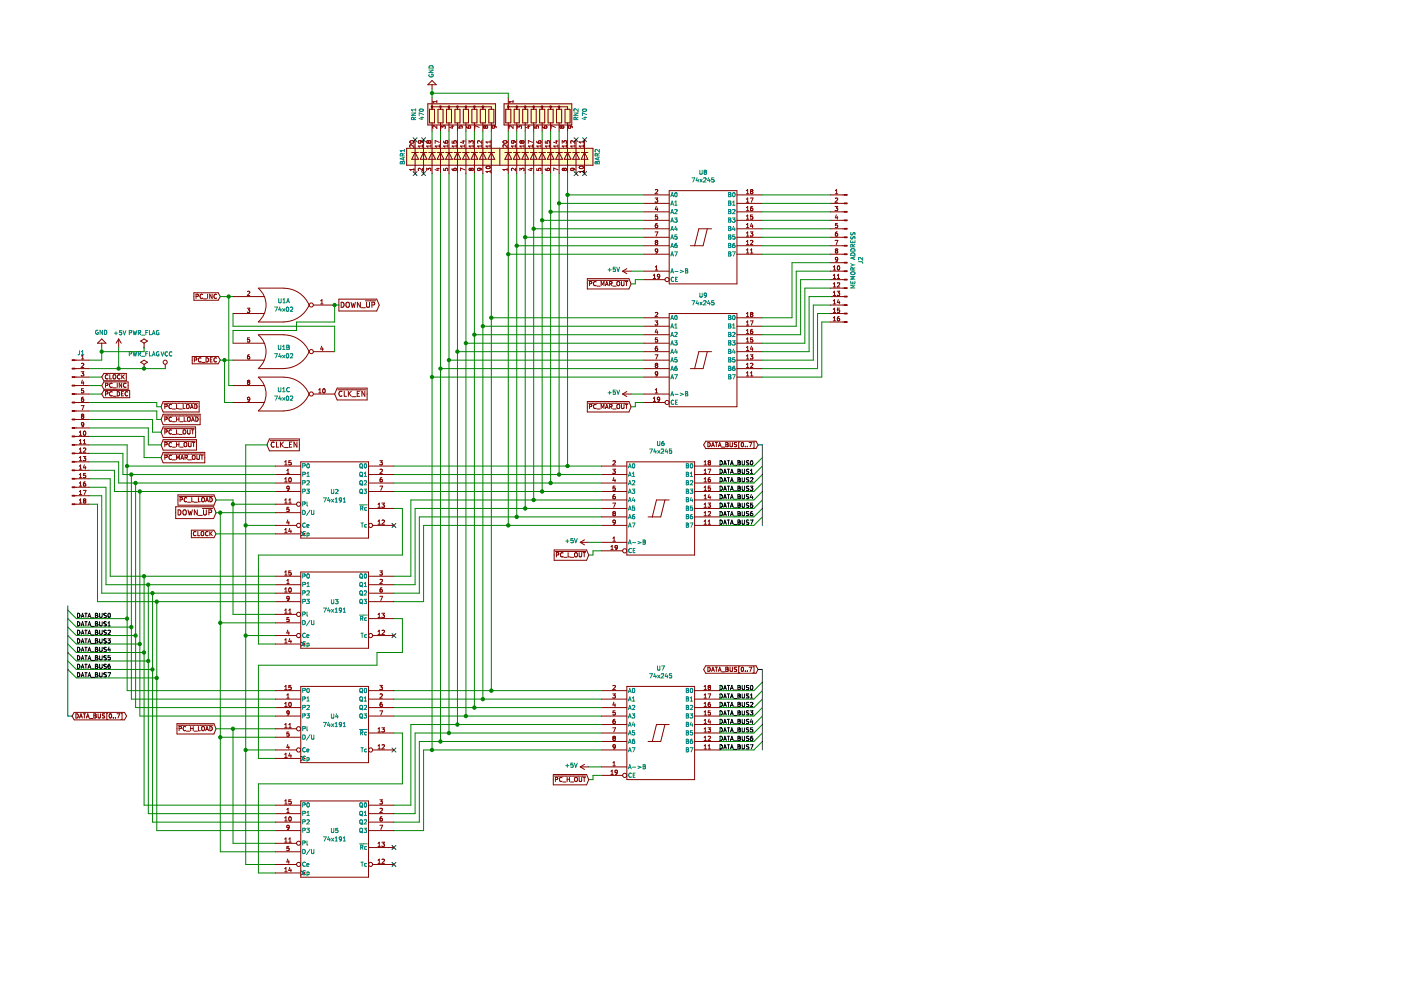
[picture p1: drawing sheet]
EESchema Schematic File Version 4
LIBS:Program-Counter-cache
EELAYER 26 0
EELAYER END
$Descr A3 16535 11693
encoding utf-8
Sheet 1 1
Title "Program Counter"
Date ""
Rev ""
Comp "Ruud van Falier"
Comment1 ""
Comment2 ""
Comment3 ""
Comment4 ""
$EndDescr
NoConn ~ 4650 10000
NoConn ~ 4650 6200
NoConn ~ 4650 7500
NoConn ~ 4650 8850
NoConn ~ 4650 10200
Wire Wire Line
	4650 6000 4750 6000
Wire Wire Line
	4750 6550 3050 6550
Wire Wire Line
	3050 6550 3050 7600
Wire Wire Line
	4650 7300 4750 7300
Wire Wire Line
	4650 8650 4750 8650
Wire Wire Line
	4750 8650 4750 9250
Wire Wire Line
	4750 9250 3050 9250
Wire Wire Line
	3050 9250 3050 10300
Wire Wire Line
	2600 6050 2600 7350
Wire Wire Line
	2600 7350 3250 7350
Wire Wire Line
	2600 8700 3250 8700
Connection ~ 2600 7350
Wire Wire Line
	3050 7850 3050 8950
Wire Wire Line
	2600 10050 3250 10050
Connection ~ 2600 8700
Wire Wire Line
	1500 8150 3250 8150
Wire Wire Line
	2750 7250 3250 7250
Wire Wire Line
	2750 7250 2750 5950
Wire Wire Line
	3250 9950 2750 9950
Wire Wire Line
	2750 9950 2750 8600
Wire Wire Line
	3250 6200 2900 6200
Wire Wire Line
	2900 5250 2900 6200
Text GLabel 3150 5250 2    60   Input ~ 0
~CLK_EN
Wire Wire Line
	2900 5250 3150 5250
Wire Wire Line
	4750 7700 4450 7700
Wire Wire Line
	4450 7700 4450 7850
Wire Wire Line
	4450 7850 3050 7850
Text GLabel 3950 4650 2    60   Input ~ 0
~CLK_EN
Wire Wire Line
	2900 7500 3250 7500
Connection ~ 2900 6200
Wire Wire Line
	2900 8850 3250 8850
Connection ~ 2900 7500
Wire Wire Line
	2900 10200 3250 10200
Connection ~ 2900 8850
Wire Wire Line
	3050 7600 3250 7600
Wire Wire Line
	3050 8950 3250 8950
Wire Wire Line
	3050 10300 3250 10300
Wire Wire Line
	2600 7350 2600 8700
Wire Wire Line
	2600 8700 2600 10050
Wire Wire Line
	2600 6050 3250 6050
Wire Wire Line
	2750 5950 3250 5950
Wire Wire Line
	2750 8600 3250 8600
Wire Wire Line
	2900 6200 2900 7500
Wire Wire Line
	2900 7500 2900 8850
Wire Wire Line
	2900 8850 2900 10200
$Comp
L 74xx-Computer-Symbols:74LS191 U2
U 1 1
P 3950 5900
F 0 "U2" H 3950 6000 50  0000 C CNN
F 1 "74x191" H 3950 5900 50  0000 C CNN
F 2 "Package_DIP:DIP-16_W7.62mm" H 3950 5900 50  0001 C CNN
F 3 "" H 3950 5900 50  0001 C CNN
	1    3950 5900
	1    0    0    -1  
$EndComp
$Comp
L 74xx-Computer-Symbols:74LS191 U3
U 1 1
P 3950 7200
F 0 "U3" H 3950 7300 50  0000 C CNN
F 1 "74x191" H 3950 7200 50  0000 C CNN
F 2 "Package_DIP:DIP-16_W7.62mm" H 3950 7200 50  0001 C CNN
F 3 "" H 3950 7200 50  0001 C CNN
	1    3950 7200
	1    0    0    -1  
$EndComp
$Comp
L 74xx-Computer-Symbols:74LS191 U4
U 1 1
P 3950 8550
F 0 "U4" H 3950 8650 50  0000 C CNN
F 1 "74x191" H 3950 8550 50  0000 C CNN
F 2 "Package_DIP:DIP-16_W7.62mm" H 3950 8550 50  0001 C CNN
F 3 "" H 3950 8550 50  0001 C CNN
	1    3950 8550
	1    0    0    -1  
$EndComp
$Comp
L 74xx-Computer-Symbols:74LS191 U5
U 1 1
P 3950 9900
F 0 "U5" H 3950 10000 50  0000 C CNN
F 1 "74x191" H 3950 9900 50  0000 C CNN
F 2 "Package_DIP:DIP-16_W7.62mm" H 3950 9900 50  0001 C CNN
F 3 "" H 3950 9900 50  0001 C CNN
	1    3950 9900
	1    0    0    -1  
$EndComp
$Comp
L 74xx-Computer-Symbols:7402 U1
U 1 1
P 3350 3600
F 0 "U1" H 3350 3650 50  0000 C CNN
F 1 "74x02" H 3350 3550 50  0000 C CNN
F 2 "Package_DIP:DIP-14_W7.62mm" H 3350 3600 50  0001 C CNN
F 3 "" H 3350 3600 50  0001 C CNN
	1    3350 3600
	1    0    0    -1  
$EndComp
$Comp
L 74xx-Computer-Symbols:7402 U1
U 2 1
P 3350 4150
F 0 "U1" H 3350 4200 50  0000 C CNN
F 1 "74x02" H 3350 4100 50  0000 C CNN
F 2 "Package_DIP:DIP-14_W7.62mm" H 3350 4150 50  0001 C CNN
F 3 "" H 3350 4150 50  0001 C CNN
	2    3350 4150
	1    0    0    -1  
$EndComp
$Comp
L 74xx-Computer-Symbols:7402 U1
U 3 1
P 3350 4650
F 0 "U1" H 3350 4700 50  0000 C CNN
F 1 "74x02" H 3350 4600 50  0000 C CNN
F 2 "Package_DIP:DIP-14_W7.62mm" H 3350 4650 50  0001 C CNN
F 3 "" H 3350 4650 50  0001 C CNN
	3    3350 4650
	1    0    0    -1  
$EndComp
$Comp
L Connector:Conn_01x16_Male J2
U 1 1
P 10000 3000
F 0 "J2" V 9835 2927 50  0000 C CNN
F 1 "MEMORY ADDRESS" V 9926 2927 50  0000 C CNN
F 2 "Connector_PinHeader_2.54mm:PinHeader_1x16_P2.54mm_Vertical" H 10000 3000 50  0001 C CNN
F 3 "~" H 10000 3000 50  0001 C CNN
	1    10000 3000
	-1   0    0    -1  
$EndComp
$Comp
L 74xx-Computer-Symbols:GND #PWR01
U 1 1
P 1200 4100
F 0 "#PWR01" H 1200 3850 50  0001 C CNN
F 1 "GND" H 1205 3927 50  0000 C CNN
F 2 "" H 1200 4100 50  0001 C CNN
F 3 "" H 1200 4100 50  0001 C CNN
	1    1200 4100
	-1   0    0    1   
$EndComp
Wire Wire Line
	1050 4250 1200 4250
Wire Wire Line
	1200 4250 1200 4150
$Comp
L 74xx-Computer-Symbols:+5V #PWR02
U 1 1
P 1400 4100
F 0 "#PWR02" H 1400 3950 50  0001 C CNN
F 1 "+5V" H 1415 4273 50  0000 C CNN
F 2 "" H 1400 4100 50  0001 C CNN
F 3 "" H 1400 4100 50  0001 C CNN
	1    1400 4100
	1    0    0    -1  
$EndComp
Wire Wire Line
	1050 4350 1400 4350
Wire Wire Line
	1400 4350 1400 4100
$Comp
L 74xx-Computer-Symbols:PWR_FLAG #FLG01
U 1 1
P 1700 4100
F 0 "#FLG01" H 1700 4175 50  0001 C CNN
F 1 "PWR_FLAG" H 1700 4274 50  0000 C CNN
F 2 "" H 1700 4100 50  0001 C CNN
F 3 "" H 1700 4100 50  0001 C CNN
	1    1700 4100
	1    0    0    -1  
$EndComp
$Comp
L 74xx-Computer-Symbols:PWR_FLAG #FLG02
U 1 1
P 1700 4350
F 0 "#FLG02" H 1700 4425 50  0001 C CNN
F 1 "PWR_FLAG" H 1700 4524 50  0000 C CNN
F 2 "" H 1700 4350 50  0001 C CNN
F 3 "" H 1700 4350 50  0001 C CNN
	1    1700 4350
	1    0    0    -1  
$EndComp
Wire Wire Line
	1700 4100 1700 4150
Wire Wire Line
	1700 4150 1200 4150
Connection ~ 1200 4150
Wire Wire Line
	1200 4150 1200 4100
Wire Wire Line
	1400 4350 1700 4350
Connection ~ 1400 4350
Text GLabel 1200 4550 2    50   Input ~ 0
PC_INC
Text GLabel 1200 4650 2    50   Input ~ 0
PC_DEC
Text GLabel 1200 4450 2    50   Input ~ 0
CLOCK
Text GLabel 1900 4800 2    50   Input ~ 0
~PC_L_LOAD
Text GLabel 1900 4950 2    50   Input ~ 0
~PC_H_LOAD
Text GLabel 1900 5100 2    50   Input ~ 0
~PC_L_OUT
Text GLabel 1900 5250 2    50   Input ~ 0
~PC_H_OUT
Wire Wire Line
	1050 4450 1200 4450
Wire Wire Line
	1200 4550 1050 4550
Wire Wire Line
	1050 4650 1200 4650
Wire Wire Line
	1800 4950 1800 5100
Wire Wire Line
	1800 5100 1900 5100
Wire Wire Line
	1050 4850 1850 4850
Wire Wire Line
	1050 4950 1800 4950
Wire Wire Line
	1050 5050 1750 5050
Wire Wire Line
	1750 5050 1750 5250
Wire Wire Line
	1750 5250 1900 5250
Wire Wire Line
	1450 5600 1550 5600
Wire Wire Line
	1050 5450 1400 5450
Wire Wire Line
	1400 5450 1400 5700
Wire Wire Line
	1400 5700 1600 5700
Wire Wire Line
	1050 5550 1350 5550
Wire Wire Line
	1350 5550 1350 5800
Wire Wire Line
	1350 5800 1650 5800
Wire Wire Line
	1050 5650 1300 5650
Wire Wire Line
	1300 5650 1300 6800
Wire Wire Line
	1300 6800 1700 6800
Wire Wire Line
	1050 5750 1250 5750
Wire Wire Line
	1250 5750 1250 6900
Wire Wire Line
	1250 6900 1750 6900
Wire Wire Line
	1050 5850 1200 5850
Wire Wire Line
	1200 5850 1200 7000
Wire Wire Line
	1200 7000 1800 7000
Wire Wire Line
	1050 5950 1150 5950
Wire Wire Line
	1150 5950 1150 7100
Wire Wire Line
	1150 7100 1850 7100
Wire Wire Line
	1850 4850 1850 4950
Wire Wire Line
	1850 4950 1900 4950
Wire Wire Line
	1050 4750 1850 4750
Wire Wire Line
	1850 4750 1850 4800
Wire Wire Line
	1850 4800 1900 4800
Text GLabel 2550 5900 0    50   Input ~ 0
~PC_L_LOAD
Text GLabel 4000 3600 2    60   Output ~ 0
DOWN_~UP
Text GLabel 2550 6050 0    60   Input ~ 0
DOWN_~UP
Text GLabel 2550 6300 0    50   Input ~ 0
CLOCK
Wire Wire Line
	1500 8150 1500 7300
Wire Wire Line
	1550 8250 1550 7400
Wire Wire Line
	1550 8250 3250 8250
Wire Wire Line
	1600 8350 1600 7500
Wire Wire Line
	1600 8350 3250 8350
Wire Wire Line
	1650 8450 1650 7600
Wire Wire Line
	2550 6050 2600 6050
Connection ~ 2600 6050
Wire Wire Line
	2550 6300 3250 6300
Wire Wire Line
	2550 5900 2750 5900
Wire Wire Line
	2750 5900 2750 5950
Connection ~ 2750 5950
Wire Wire Line
	1700 9500 1700 7700
Wire Wire Line
	1700 9500 3250 9500
Connection ~ 1700 6800
Wire Wire Line
	1700 6800 3250 6800
Wire Wire Line
	1750 6900 1750 7800
Connection ~ 1750 6900
Wire Wire Line
	1750 6900 3250 6900
Wire Wire Line
	1750 9600 3250 9600
Wire Wire Line
	1800 9700 1800 7900
Wire Wire Line
	1800 9700 3250 9700
Connection ~ 1800 7000
Wire Wire Line
	1800 7000 3250 7000
Wire Wire Line
	1850 7100 1850 8000
Connection ~ 1850 7100
Wire Wire Line
	1850 7100 3250 7100
Wire Wire Line
	1850 9800 3250 9800
Text GLabel 2550 8600 0    50   Input ~ 0
~PC_H_LOAD
Wire Wire Line
	2550 8600 2750 8600
Connection ~ 2750 8600
Text GLabel 2600 3500 0    50   Input ~ 0
PC_INC
Text GLabel 2600 4250 0    50   Input ~ 0
PC_DEC
Wire Wire Line
	2750 3700 2750 3850
Wire Wire Line
	2750 3850 3950 3850
Wire Wire Line
	3950 3850 3950 4150
Wire Wire Line
	3950 3600 4000 3600
Wire Wire Line
	3950 3600 3950 3800
Wire Wire Line
	3950 3800 3500 3800
Wire Wire Line
	3500 3800 3500 3900
Wire Wire Line
	3500 3900 2750 3900
Wire Wire Line
	2750 3900 2750 4050
Connection ~ 3950 3600
Wire Wire Line
	2600 4250 2650 4250
Wire Wire Line
	2600 3500 2700 3500
Wire Wire Line
	2700 3500 2700 4550
Wire Wire Line
	2700 4550 2750 4550
Connection ~ 2700 3500
Wire Wire Line
	2700 3500 2750 3500
Wire Wire Line
	2650 4250 2650 4750
Wire Wire Line
	2650 4750 2750 4750
Connection ~ 2650 4250
Wire Wire Line
	2650 4250 2750 4250
$Comp
L 74xx-Computer-Symbols:74LS245 U6
U 1 1
P 7800 6000
F 0 "U6" H 7800 6766 50  0000 C CNN
F 1 "74x245" H 7800 6675 50  0000 C CNN
F 2 "Package_DIP:DIP-20_W7.62mm" H 7800 6000 50  0001 C CNN
F 3 "" H 7800 6000 50  0001 C CNN
	1    7800 6000
	1    0    0    -1  
$EndComp
$Comp
L 74xx-Computer-Symbols:74LS245 U7
U 1 1
P 7800 8650
F 0 "U7" H 7800 9416 50  0000 C CNN
F 1 "74x245" H 7800 9325 50  0000 C CNN
F 2 "Package_DIP:DIP-20_W7.62mm" H 7800 8650 50  0001 C CNN
F 3 "" H 7800 8650 50  0001 C CNN
	1    7800 8650
	1    0    0    -1  
$EndComp
Wire Wire Line
	4650 6800 4850 6800
Wire Wire Line
	4650 6900 4900 6900
Wire Wire Line
	4900 6900 4900 6000
Wire Wire Line
	4650 7000 4950 7000
Wire Wire Line
	4650 7100 5000 7100
Wire Wire Line
	5000 7100 5000 6200
Wire Wire Line
	4650 9500 4850 9500
Wire Wire Line
	4850 9500 4850 8550
Wire Wire Line
	4650 9600 4900 9600
Wire Wire Line
	4900 9600 4900 8650
Wire Wire Line
	4650 9700 4950 9700
Wire Wire Line
	4650 9800 5000 9800
Wire Wire Line
	5000 9800 5000 8850
Text GLabel 6950 6550 0    50   Input ~ 0
~PC_L_OUT
$Comp
L 74xx-Computer-Symbols:+5V #PWR03
U 1 1
P 6950 6400
F 0 "#PWR03" H 6950 6250 50  0001 C CNN
F 1 "+5V" V 6965 6528 50  0000 L CNN
F 2 "" H 6950 6400 50  0001 C CNN
F 3 "" H 6950 6400 50  0001 C CNN
	1    6950 6400
	0    -1   -1   0   
$EndComp
Wire Wire Line
	6950 6400 7100 6400
Wire Wire Line
	7100 6500 7000 6500
Text GLabel 6950 9200 0    50   Input ~ 0
~PC_H_OUT
$Comp
L 74xx-Computer-Symbols:+5V #PWR04
U 1 1
P 6950 9050
F 0 "#PWR04" H 6950 8900 50  0001 C CNN
F 1 "+5V" V 6965 9178 50  0000 L CNN
F 2 "" H 6950 9050 50  0001 C CNN
F 3 "" H 6950 9050 50  0001 C CNN
	1    6950 9050
	0    -1   -1   0   
$EndComp
Wire Wire Line
	6950 9050 7100 9050
Wire Wire Line
	7100 9150 7000 9150
Wire Wire Line
	7000 9150 7000 9200
Wire Wire Line
	7000 9200 6950 9200
Wire Wire Line
	6950 6550 7000 6550
Wire Wire Line
	7000 6550 7000 6500
Text GLabel 850  8450 2    50   BiDi ~ 0
DATA_BUS[0..7]
Wire Bus Line
	850  8450 800  8450
Entry Wire Line
	800  7200 900  7300
Entry Wire Line
	800  7300 900  7400
Entry Wire Line
	800  7400 900  7500
Entry Wire Line
	800  7500 900  7600
Entry Wire Line
	800  7600 900  7700
Entry Wire Line
	800  7700 900  7800
Entry Wire Line
	800  7800 900  7900
Entry Wire Line
	800  7900 900  8000
Wire Wire Line
	900  7300 1500 7300
Wire Wire Line
	900  7400 1550 7400
Text Label 900  7300 0    50   ~ 0
DATA_BUS0
Wire Wire Line
	900  7500 1600 7500
Wire Wire Line
	900  7600 1650 7600
Wire Wire Line
	900  7700 1700 7700
Wire Wire Line
	900  7800 1750 7800
Wire Wire Line
	900  7900 1800 7900
Wire Wire Line
	900  8000 1850 8000
Text Label 900  7400 0    50   ~ 0
DATA_BUS1
Text Label 900  7500 0    50   ~ 0
DATA_BUS2
Text Label 900  7600 0    50   ~ 0
DATA_BUS3
Text Label 900  7700 0    50   ~ 0
DATA_BUS4
Text Label 900  7800 0    50   ~ 0
DATA_BUS5
Text Label 900  7900 0    50   ~ 0
DATA_BUS6
Text Label 900  8000 0    50   ~ 0
DATA_BUS7
Text GLabel 8950 5250 0    50   BiDi ~ 0
DATA_BUS[0..7]
Wire Bus Line
	8950 5250 9000 5250
Entry Wire Line
	9000 5400 8900 5500
Entry Wire Line
	9000 5500 8900 5600
Entry Wire Line
	9000 5600 8900 5700
Entry Wire Line
	9000 5700 8900 5800
Entry Wire Line
	9000 5800 8900 5900
Entry Wire Line
	9000 5900 8900 6000
Entry Wire Line
	9000 6000 8900 6100
Entry Wire Line
	9000 6100 8900 6200
Text Label 8900 5500 2    50   ~ 0
DATA_BUS0
Wire Wire Line
	8900 6200 8500 6200
Text Label 8900 5600 2    50   ~ 0
DATA_BUS1
Text Label 8900 5700 2    50   ~ 0
DATA_BUS2
Text Label 8900 5800 2    50   ~ 0
DATA_BUS3
Text Label 8900 5900 2    50   ~ 0
DATA_BUS4
Text Label 8900 6000 2    50   ~ 0
DATA_BUS5
Text Label 8900 6100 2    50   ~ 0
DATA_BUS6
Text Label 8900 6200 2    50   ~ 0
DATA_BUS7
Wire Wire Line
	8500 6100 8900 6100
Wire Wire Line
	8500 6000 8900 6000
Wire Wire Line
	8500 5900 8900 5900
Wire Wire Line
	8500 5800 8900 5800
Wire Wire Line
	8500 5700 8900 5700
Wire Wire Line
	8500 5600 8900 5600
Wire Wire Line
	8500 5500 8900 5500
Text GLabel 8950 7900 0    50   BiDi ~ 0
DATA_BUS[0..7]
Wire Bus Line
	8950 7900 9000 7900
Entry Wire Line
	9000 8050 8900 8150
Entry Wire Line
	9000 8150 8900 8250
Entry Wire Line
	9000 8250 8900 8350
Entry Wire Line
	9000 8350 8900 8450
Entry Wire Line
	9000 8450 8900 8550
Entry Wire Line
	9000 8550 8900 8650
Entry Wire Line
	9000 8650 8900 8750
Entry Wire Line
	9000 8750 8900 8850
Text Label 8900 8150 2    50   ~ 0
DATA_BUS0
Wire Wire Line
	8900 8850 8500 8850
Text Label 8900 8250 2    50   ~ 0
DATA_BUS1
Text Label 8900 8350 2    50   ~ 0
DATA_BUS2
Text Label 8900 8450 2    50   ~ 0
DATA_BUS3
Text Label 8900 8550 2    50   ~ 0
DATA_BUS4
Text Label 8900 8650 2    50   ~ 0
DATA_BUS5
Text Label 8900 8750 2    50   ~ 0
DATA_BUS6
Text Label 8900 8850 2    50   ~ 0
DATA_BUS7
Wire Wire Line
	8500 8750 8900 8750
Wire Wire Line
	8500 8650 8900 8650
Wire Wire Line
	8500 8550 8900 8550
Wire Wire Line
	8500 8450 8900 8450
Wire Wire Line
	8500 8350 8900 8350
Wire Wire Line
	8500 8250 8900 8250
Wire Wire Line
	8500 8150 8900 8150
$Comp
L LED:HDSP-4830_2 BAR1
U 1 1
P 5300 1850
F 0 "BAR1" H 5300 2400 50  0000 C CNN
F 1 "HDSP-4830_2" H 5300 2426 50  0001 C CNN
F 2 "Display:HDSP-4830" H 5300 1050 50  0001 C CNN
F 3 "https://docs.broadcom.com/docs/AV02-1798EN" H 3300 2050 50  0001 C CNN
	1    5300 1850
	0    -1   -1   0   
$EndComp
Wire Wire Line
	1650 5800 3250 5800
Connection ~ 1650 5800
Wire Wire Line
	1650 8450 3250 8450
Wire Wire Line
	1600 5700 3250 5700
Connection ~ 1600 5700
Wire Wire Line
	1550 5600 3250 5600
Connection ~ 1550 5600
Wire Wire Line
	1500 5500 3250 5500
Connection ~ 1500 7300
Wire Wire Line
	1500 7300 1500 5500
Connection ~ 1550 7400
Wire Wire Line
	1550 7400 1550 5600
Connection ~ 1600 7500
Wire Wire Line
	1600 7500 1600 5700
Connection ~ 1650 7600
Wire Wire Line
	1650 7600 1650 5800
Connection ~ 1700 7700
Wire Wire Line
	1700 7700 1700 6800
Connection ~ 1750 7800
Wire Wire Line
	1750 7800 1750 9600
Connection ~ 1800 7900
Wire Wire Line
	1800 7900 1800 7000
Connection ~ 1850 8000
Wire Wire Line
	1850 8000 1850 9800
$Comp
L LED:HDSP-4830_2 BAR2
U 1 1
P 6400 1850
F 0 "BAR2" H 6400 1200 50  0000 C CNN
F 1 "HDSP-4830_2" H 6400 2426 50  0001 C CNN
F 2 "Display:HDSP-4830" H 6400 1050 50  0001 C CNN
F 3 "https://docs.broadcom.com/docs/AV02-1798EN" H 4400 2050 50  0001 C CNN
	1    6400 1850
	0    -1   -1   0   
$EndComp
NoConn ~ 6900 2050
NoConn ~ 6800 2050
NoConn ~ 5000 2050
NoConn ~ 4900 2050
NoConn ~ 4900 1650
NoConn ~ 5000 1650
NoConn ~ 6900 1650
NoConn ~ 6800 1650
$Comp
L Device:R_Network08 RN1
U 1 1
P 5500 1350
F 0 "RN1" V 4883 1350 50  0000 C CNN
F 1 "470" V 4974 1350 50  0000 C CNN
F 2 "Resistor_THT:R_Array_SIP9" V 5975 1350 50  0001 C CNN
F 3 "http://www.vishay.com/docs/31509/csc.pdf" H 5500 1350 50  0001 C CNN
	1    5500 1350
	1    0    0    -1  
$EndComp
$Comp
L Device:R_Network08 RN2
U 1 1
P 6400 1350
F 0 "RN2" V 6800 1350 50  0000 C CNN
F 1 "470" V 6900 1350 50  0000 C CNN
F 2 "Resistor_THT:R_Array_SIP9" V 6875 1350 50  0001 C CNN
F 3 "http://www.vishay.com/docs/31509/csc.pdf" H 6400 1350 50  0001 C CNN
	1    6400 1350
	1    0    0    -1  
$EndComp
$Comp
L 74xx-Computer-Symbols:GND #PWR05
U 1 1
P 5100 1050
F 0 "#PWR05" H 5100 800 50  0001 C CNN
F 1 "GND" V 5105 922 50  0000 R CNN
F 2 "" H 5100 1050 50  0001 C CNN
F 3 "" H 5100 1050 50  0001 C CNN
	1    5100 1050
	-1   0    0    1   
$EndComp
Wire Wire Line
	5100 1150 5100 1100
Wire Wire Line
	5100 1100 6000 1100
Wire Wire Line
	6000 1100 6000 1150
Connection ~ 5100 1100
Wire Wire Line
	5100 1100 5100 1050
Wire Wire Line
	5100 1650 5100 1550
Wire Wire Line
	5200 1550 5200 1650
Wire Wire Line
	5300 1650 5300 1550
Wire Wire Line
	5400 1550 5400 1650
Wire Wire Line
	5500 1650 5500 1550
Wire Wire Line
	5600 1550 5600 1650
Wire Wire Line
	5700 1650 5700 1550
Wire Wire Line
	5800 1550 5800 1650
Wire Wire Line
	6000 1650 6000 1550
Wire Wire Line
	6100 1550 6100 1650
Wire Wire Line
	6200 1650 6200 1550
Wire Wire Line
	6300 1550 6300 1650
Wire Wire Line
	6400 1650 6400 1550
Wire Wire Line
	6500 1550 6500 1650
Wire Wire Line
	6600 1650 6600 1550
Wire Wire Line
	6700 1650 6700 1550
$Comp
L 74xx-Computer-Symbols:VCC #PWR06
U 1 1
P 1950 4350
F 0 "#PWR06" H 1950 4200 50  0001 C CNN
F 1 "VCC" H 1967 4523 50  0000 C CNN
F 2 "" H 1950 4350 50  0001 C CNN
F 3 "" H 1950 4350 50  0001 C CNN
	1    1950 4350
	1    0    0    -1  
$EndComp
Wire Wire Line
	1700 4350 1950 4350
Connection ~ 1700 4350
$Comp
L 74xx-Computer-Symbols:74LS245 U8
U 1 1
P 8300 2800
F 0 "U8" H 8300 3566 50  0000 C CNN
F 1 "74x245" H 8300 3475 50  0000 C CNN
F 2 "Package_DIP:DIP-20_W7.62mm" H 8300 2800 50  0001 C CNN
F 3 "" H 8300 2800 50  0001 C CNN
	1    8300 2800
	1    0    0    -1  
$EndComp
$Comp
L 74xx-Computer-Symbols:74LS245 U9
U 1 1
P 8300 4250
F 0 "U9" H 8300 5016 50  0000 C CNN
F 1 "74x245" H 8300 4925 50  0000 C CNN
F 2 "Package_DIP:DIP-20_W7.62mm" H 8300 4250 50  0001 C CNN
F 3 "" H 8300 4250 50  0001 C CNN
	1    8300 4250
	1    0    0    -1  
$EndComp
Text GLabel 7450 3350 0    50   Input ~ 0
~PC_MAR_OUT
$Comp
L 74xx-Computer-Symbols:+5V #PWR07
U 1 1
P 7450 3200
F 0 "#PWR07" H 7450 3050 50  0001 C CNN
F 1 "+5V" V 7465 3328 50  0000 L CNN
F 2 "" H 7450 3200 50  0001 C CNN
F 3 "" H 7450 3200 50  0001 C CNN
	1    7450 3200
	0    -1   -1   0   
$EndComp
Wire Wire Line
	7450 3200 7600 3200
Wire Wire Line
	7600 3300 7500 3300
Text GLabel 7450 4800 0    50   Input ~ 0
~PC_MAR_OUT
$Comp
L 74xx-Computer-Symbols:+5V #PWR08
U 1 1
P 7450 4650
F 0 "#PWR08" H 7450 4500 50  0001 C CNN
F 1 "+5V" V 7465 4778 50  0000 L CNN
F 2 "" H 7450 4650 50  0001 C CNN
F 3 "" H 7450 4650 50  0001 C CNN
	1    7450 4650
	0    -1   -1   0   
$EndComp
Wire Wire Line
	7450 4650 7600 4650
Wire Wire Line
	7600 4750 7500 4750
Wire Wire Line
	7500 4750 7500 4800
Wire Wire Line
	7500 4800 7450 4800
Wire Wire Line
	7450 3350 7500 3350
Wire Wire Line
	7500 3350 7500 3300
$Comp
L Connector:Conn_01x18_Male J1
U 1 1
P 850 5050
F 0 "J1" H 956 5937 50  0000 C CNN
F 1 "Conn_01x18_Male" H 956 5937 50  0001 C CNN
F 2 "Connector_PinHeader_2.54mm:PinHeader_1x18_P2.54mm_Vertical" H 850 5050 50  0001 C CNN
F 3 "~" H 850 5050 50  0001 C CNN
	1    850  5050
	1    0    0    -1  
$EndComp
Wire Wire Line
	1050 5350 1450 5350
Wire Wire Line
	1450 5350 1450 5600
Wire Wire Line
	1050 5250 1500 5250
Text GLabel 1900 5400 2    50   Input ~ 0
~PC_MAR_OUT
Wire Wire Line
	1900 5400 1700 5400
Wire Wire Line
	1700 5400 1700 5150
Wire Wire Line
	1700 5150 1050 5150
Wire Wire Line
	1500 5250 1500 5500
Connection ~ 1500 5500
Wire Wire Line
	5800 2050 5800 3750
Wire Wire Line
	5700 2050 5700 3850
Wire Wire Line
	5600 2050 5600 3950
Wire Wire Line
	5400 2050 5400 4150
Wire Wire Line
	5200 2050 5200 4350
Wire Wire Line
	5100 2050 5100 4450
Wire Wire Line
	4950 9700 4950 8750
Wire Wire Line
	4950 7000 4950 6100
Wire Wire Line
	5500 8450 5500 4050
Wire Wire Line
	4850 6800 4850 5900
Wire Wire Line
	4750 7300 4750 7700
Wire Wire Line
	5300 8650 5300 4250
Wire Wire Line
	4750 6000 4750 6550
Wire Wire Line
	4850 5900 6300 5900
Wire Wire Line
	4900 6000 6200 6000
Wire Wire Line
	5000 6200 6000 6200
Wire Wire Line
	4650 5800 6400 5800
Wire Wire Line
	4650 5700 6500 5700
Wire Wire Line
	4650 5500 6700 5500
Wire Wire Line
	4650 5600 6600 5600
Wire Wire Line
	4650 8250 5700 8250
Wire Wire Line
	4650 8350 5600 8350
Wire Wire Line
	4650 8450 5500 8450
Wire Wire Line
	4850 8550 5400 8550
Wire Wire Line
	4900 8650 5300 8650
Wire Wire Line
	4950 8750 5200 8750
Wire Wire Line
	5000 8850 5100 8850
Wire Wire Line
	4650 8150 5800 8150
Wire Wire Line
	4950 6100 6100 6100
Connection ~ 5100 8850
Wire Wire Line
	5100 8850 7100 8850
Connection ~ 5200 8750
Wire Wire Line
	5200 8750 7100 8750
Connection ~ 5300 8650
Wire Wire Line
	5300 8650 7100 8650
Connection ~ 5400 8550
Wire Wire Line
	5400 8550 7100 8550
Connection ~ 5500 8450
Wire Wire Line
	5500 8450 7100 8450
Connection ~ 5600 8350
Wire Wire Line
	5600 8350 7100 8350
Connection ~ 5700 8250
Wire Wire Line
	5700 8250 7100 8250
Connection ~ 5800 8150
Wire Wire Line
	5800 8150 7100 8150
Connection ~ 6000 6200
Wire Wire Line
	6000 6200 7100 6200
Connection ~ 6100 6100
Wire Wire Line
	6100 6100 7100 6100
Connection ~ 6200 6000
Wire Wire Line
	6200 6000 7100 6000
Connection ~ 6300 5900
Wire Wire Line
	6300 5900 7100 5900
Connection ~ 6400 5800
Wire Wire Line
	6400 5800 7100 5800
Connection ~ 6500 5700
Wire Wire Line
	6500 5700 7100 5700
Connection ~ 6600 5600
Wire Wire Line
	6600 5600 7100 5600
Connection ~ 6700 5500
Wire Wire Line
	6700 5500 7100 5500
Wire Wire Line
	7600 4450 5100 4450
Connection ~ 5100 4450
Wire Wire Line
	5100 4450 5100 8850
Wire Wire Line
	7600 4350 5200 4350
Connection ~ 5200 4350
Wire Wire Line
	5200 4350 5200 8750
Wire Wire Line
	7600 4250 5300 4250
Connection ~ 5300 4250
Wire Wire Line
	5300 4250 5300 2050
Wire Wire Line
	5400 4150 7600 4150
Connection ~ 5400 4150
Wire Wire Line
	5400 4150 5400 8550
Wire Wire Line
	7600 4050 5500 4050
Connection ~ 5500 4050
Wire Wire Line
	5500 4050 5500 2050
Wire Wire Line
	7600 3950 5600 3950
Connection ~ 5600 3950
Wire Wire Line
	5600 3950 5600 8350
Wire Wire Line
	7600 3850 5700 3850
Connection ~ 5700 3850
Wire Wire Line
	5700 3850 5700 8250
Wire Wire Line
	7600 3750 5800 3750
Connection ~ 5800 3750
Wire Wire Line
	5800 3750 5800 8150
Wire Wire Line
	7600 3000 6000 3000
Wire Wire Line
	7600 2900 6100 2900
Wire Wire Line
	7600 2800 6200 2800
Wire Wire Line
	7600 2700 6300 2700
Wire Wire Line
	7600 2600 6400 2600
Wire Wire Line
	7600 2500 6500 2500
Wire Wire Line
	7600 2400 6600 2400
Wire Wire Line
	7600 2300 6700 2300
Connection ~ 6000 3000
Wire Wire Line
	6000 3000 6000 6200
Connection ~ 6100 2900
Wire Wire Line
	6100 2900 6100 6100
Connection ~ 6200 2800
Wire Wire Line
	6200 2800 6200 6000
Connection ~ 6300 2700
Wire Wire Line
	6300 2700 6300 5900
Connection ~ 6400 2600
Wire Wire Line
	6400 2600 6400 5800
Connection ~ 6500 2500
Wire Wire Line
	6500 2500 6500 5700
Connection ~ 6600 2400
Wire Wire Line
	6600 2400 6600 5600
Connection ~ 6700 2300
Wire Wire Line
	6700 2300 6700 5500
Wire Wire Line
	6000 2050 6000 3000
Wire Wire Line
	6100 2050 6100 2900
Wire Wire Line
	6200 2050 6200 2800
Wire Wire Line
	6300 2050 6300 2700
Wire Wire Line
	6400 2050 6400 2600
Wire Wire Line
	6500 2050 6500 2500
Wire Wire Line
	6600 2050 6600 2400
Wire Wire Line
	6700 2050 6700 2300
Wire Wire Line
	9700 4450 9700 3800
Wire Wire Line
	9700 3800 9800 3800
Wire Wire Line
	9800 3700 9650 3700
Wire Wire Line
	9650 3700 9650 4350
Wire Wire Line
	9650 4350 9000 4350
Wire Wire Line
	9000 4450 9700 4450
Wire Wire Line
	9800 3600 9600 3600
Wire Wire Line
	9600 3600 9600 4250
Wire Wire Line
	9600 4250 9000 4250
Wire Wire Line
	9000 4150 9550 4150
Wire Wire Line
	9550 4150 9550 3500
Wire Wire Line
	9550 3500 9800 3500
Wire Wire Line
	9800 3400 9500 3400
Wire Wire Line
	9500 3400 9500 4050
Wire Wire Line
	9500 4050 9000 4050
Wire Wire Line
	9000 3950 9450 3950
Wire Wire Line
	9450 3950 9450 3300
Wire Wire Line
	9450 3300 9800 3300
Wire Wire Line
	9800 3200 9400 3200
Wire Wire Line
	9400 3200 9400 3850
Wire Wire Line
	9400 3850 9000 3850
Wire Wire Line
	9000 3750 9350 3750
Wire Wire Line
	9350 3750 9350 3100
Wire Wire Line
	9350 3100 9800 3100
Wire Wire Line
	9800 3000 9000 3000
Wire Wire Line
	9000 2900 9800 2900
Wire Wire Line
	9800 2800 9000 2800
Wire Wire Line
	9000 2700 9800 2700
Wire Wire Line
	9800 2600 9000 2600
Wire Wire Line
	9000 2500 9800 2500
Wire Wire Line
	9800 2400 9000 2400
Wire Wire Line
	9000 2300 9800 2300
Wire Bus Line
	800  7150 800  8450
Wire Bus Line
	9000 7900 9000 8850
Wire Bus Line
	9000 5250 9000 6200
$EndSCHEMATC
